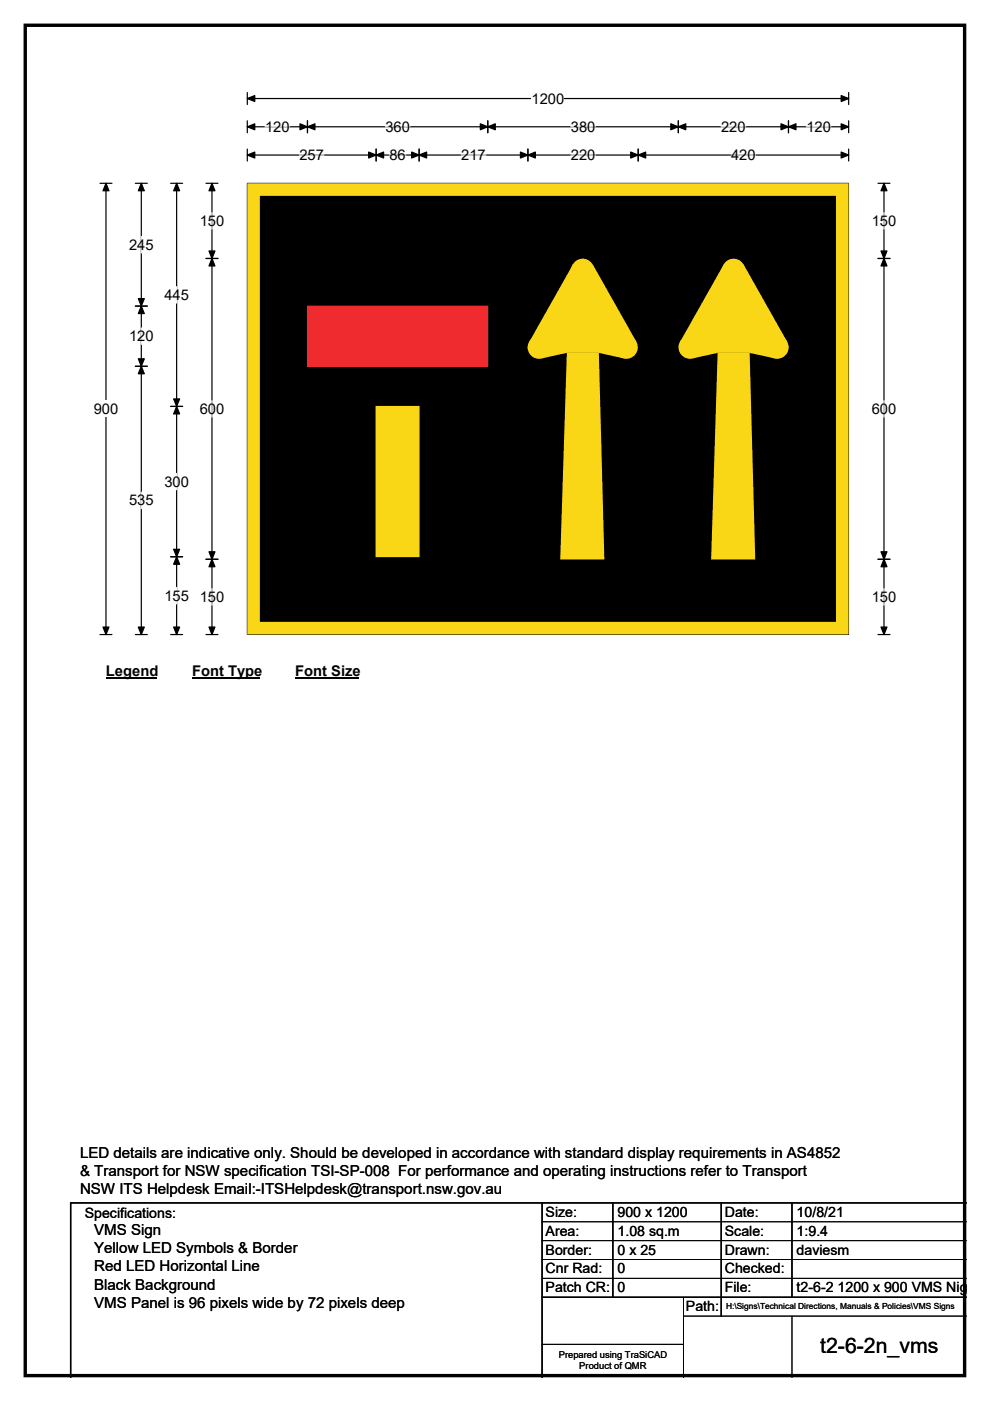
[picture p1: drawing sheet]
<svg xmlns="http://www.w3.org/2000/svg" width="210mm" height="297mm" viewBox="0 0 210 297" stroke-linecap="round" stroke-linejoin="round" font-family="sans-serif">
<path d="M5.4 5.4h199.2v286.3h-199.2z" fill="none" stroke="#000" stroke-width=".72"/>
<path d="M52.5 19.6v2.6M180 19.6v2.6M52.5 20.9h127.5" fill="none" stroke="#000" stroke-width=".25"/>
<path d="M52.5 20.9l1.5-.6v1.2zM178.4 20.3l1.6 .6-1.6 .6z" fill="#000" stroke="#000" stroke-width=".25"/>
<path d="M112.8 19.2h6.9v3.4h-6.9z" fill="#fff"/>
<g fill="none" stroke="#000" stroke-width=".25">
<path d="M21.2 38.9h2.5M22.5 38.9v95.6M52.5 26.9h127.5M52.5 25.6v2.6M52.5 31.6v2.5M52.5 32.9h127.5M65.2 25.6v2.6M79.8 31.6v2.5M88.9 31.6v2.5M103.5 25.6v2.6M112 31.6v2.5M135.4 31.6v2.5"/>
<path d="M143.9 25.6v2.6M167.2 25.6v2.6M180 25.6v2.6M180 31.6v2.5M21.2 134.5h2.5"/>
</g>
<g fill="#000" stroke="#000" stroke-width=".25">
<path d="M22.5 38.9l.6 1.5h-1.3zM52.5 26.9l1.5-.7v1.3zM52.5 32.9l1.5-.7v1.3zM65.2 26.9l1.6-.7v1.3zM63.6 26.2l1.6 .7-1.6 .6zM79.8 32.9l1.6-.7v1.3zM78.2 32.2l1.6 .7-1.6 .6zM87.3 32.2l1.6 .7-1.6 .6zM88.9 32.9l1.6-.7v1.3zM101.9 26.2l1.6 .7-1.6 .6zM103.5 26.9l1.6-.7v1.3zM110.4 32.2l1.6 .7-1.6 .6z"/>
<path d="M112 32.9l1.6-.7v1.3zM133.8 32.2l1.6 .7-1.6 .6zM135.4 32.9l1.5-.7v1.3zM142.3 26.2l1.6 .7-1.6 .6zM143.9 26.9l1.6-.7v1.3zM165.7 26.2l1.5 .7-1.5 .6zM167.2 26.9l1.6-.7v1.3zM178.4 26.2l1.6 .7-1.6 .6zM178.4 32.2l1.6 .7-1.6 .6zM21.8 132.9h1.3l-.6 1.6z"/>
</g>
<path d="M56.2 26.9h5.2M63.5 32.9h5.2M81.7 26.9h5.3M82.6 32.9h3.5M97.8 32.9h5.2M121.1 26.9h5.2M121.1 32.9h5.2M153 26.9h5.2M155.1 32.9h5.2M171 26.9h5.2" fill="none" stroke="#fff" stroke-width=".25"/>
<path d="M19.9 85h5.2v3.5h-5.2z" fill="#fff"/>
<g fill="none" stroke="#000" stroke-width=".25">
<path d="M28.7 38.9h2.5M30 38.9v95.6M36.2 38.9h2.5M37.5 38.9v95.6M43.7 38.9h2.5M45 38.9v95.6M186.2 38.9h2.6M187.5 38.9v95.6M43.7 54.8h2.5M186.2 54.8h2.6M28.7 64.9h2.5M28.7 77.7h2.5"/>
<path d="M36.2 86.2h2.5M36.2 118h2.5M43.7 118.6h2.5M186.2 118.6h2.6M28.7 134.5h2.5M36.2 134.5h2.5M43.7 134.5h2.5M186.2 134.5h2.6"/>
</g>
<g fill="#000" stroke="#000" stroke-width=".25">
<path d="M30 38.9l.6 1.5h-1.3zM37.5 38.9l.6 1.5h-1.3zM45 38.9l.6 1.5h-1.3zM187.5 38.9l.6 1.5h-1.2zM45 54.8l.6 1.6h-1.3zM44.3 53.2h1.3l-.6 1.6zM187.5 54.8l.6 1.6h-1.2zM186.9 53.2h1.2l-.6 1.6zM30 64.9l.6 1.6h-1.3zM29.3 76.1h1.3l-.6 1.6zM29.3 63.3h1.3l-.6 1.6zM30 77.7l.6 1.5h-1.3z"/>
<path d="M37.5 86.2l.6 1.6h-1.3zM36.8 84.6h1.3l-.6 1.6zM36.8 116.5h1.3l-.6 1.5zM37.5 118l.6 1.6h-1.3zM44.3 117h1.3l-.6 1.6zM45 118.6l.6 1.6h-1.3zM186.9 117h1.2l-.6 1.6zM187.5 118.6l.6 1.6h-1.2zM29.3 132.9h1.3l-.6 1.6zM36.8 132.9h1.3l-.6 1.6zM44.3 132.9h1.3l-.6 1.6zM186.9 132.9h1.2l-.6 1.6z"/>
</g>
<path d="M30 50.1v3.5M45 45.1v3.5M187.5 45.1v3.5M30 69.5v3.5M37.5 60.8v3.5M45 84.9v3.5M187.5 84.9v3.5M30 104.4v3.4M37.5 100.4v3.4M37.5 124.5v3.5M45 124.8v3.5M187.5 124.8v3.5" fill="none" stroke="#fff" stroke-width=".25"/>
<path d="M22.5 140.5h10.7v3.5h-10.7z" fill="#fff"/>
<path d="M22.5 143.8h10.7" fill="none" stroke="#000" stroke-width=".32"/>
<path d="M40.7 140.5h14.4v3.5h-14.4z" fill="#fff"/>
<path d="M40.7 143.8h14.4" fill="none" stroke="#000" stroke-width=".32"/>
<path d="M62.6 140.5h13.5v3.5h-13.5z" fill="#fff"/>
<path d="M62.6 143.8h13.5" fill="none" stroke="#000" stroke-width=".32"/>
<path d="M52.5 38.9h127.5v95.6h-127.5z" fill="#000"/>
<path d="M52.5 38.9h127.5v95.6h-127.5z" fill="none" stroke="#000" stroke-width=".21"/>
<path d="M53.8 40.2h124.8v93h-124.8z" fill="none" stroke="#fad716" stroke-width="2.7"/>
<g fill="#fad716">
<path d="M120.2 74.8h6.8l1.2 43.8h-9.4z"/>
<path d="M152.2 74.8h6.8l1.2 43.8h-9.4z"/>
<path d="M121.5 56.1h4.3l9.2 16.4-2.7 3.5-5.3-1.2h-6.8l-5.3 1.2-2.7-3.5z" fill-rule="evenodd"/>
<path d="M153.5 56.1h4.2l9.3 16.4-2.7 3.5-5.3-1.2h-6.8l-5.3 1.2-2.7-3.5z" fill-rule="evenodd"/>
<circle cx="132.8" cy="73.6" r="2.43"/>
<circle cx="123.6" cy="57.3" r="2.43"/>
<circle cx="114.3" cy="73.6" r="2.43"/>
<circle cx="164.8" cy="73.6" r="2.43"/>
<circle cx="155.6" cy="57.3" r="2.43"/>
<circle cx="146.3" cy="73.6" r="2.43"/>
</g>
<path d="M65.2 64.9h38.2v12.7h-38.2z" fill="#ef2b2f"/>
<path d="M65.2 64.9h38.2v12.7h-38.2z" fill="none" stroke="#ef2b2f" stroke-width=".21"/>
<path d="M79.8 86.2h9.1v31.8h-9.1z" fill="#fad716"/>
<path d="M79.8 86.2h9.1v31.8h-9.1z" fill="none" stroke="#fad716" stroke-width=".21"/>
<path d="M115 255v37M130 255v20M153 255v24M168 255v20M205 255h-190v37M115 275h90" fill="none" stroke="#000" stroke-width=".3"/>
<path d="M115 259h90M115 263h90M115 267h90M115 271h90M145 279h60M145 275v17M168 279v13M115 285h30" fill="none" stroke="#000" stroke-width=".21"/>
<text font-size="4.5" x="174" y="286.9">t2-6-2n_vms</text>
<g font-size="3.2">
<text x="17" y="245.4">LED details are indicative only. Should be developed in accordance with standard display requirements in AS4852</text>
<text x="17" y="249.3">&amp; Transport for NSW specification TSI-SP-008 For performance and operating instructions refer to Transport</text>
<text x="17" y="253.1">NSW ITS Helpdesk Email:-ITSHelpdesk@transport.nsw.gov.au</text>
<text x="20" y="261.9">VMS Sign</text>
<text x="20" y="265.7">Yellow LED Symbols &amp; Border</text>
<text x="20" y="269.6">Red LED Horizontal Line</text>
<text x="20" y="273.4">Black Background</text>
<text x="20" y="277.2">VMS Panel is 96 pixels wide by 72 pixels deep</text>
</g>
<g font-size="3.1">
<text x="112.8" y="21.9">1200</text>
<text x="56.2" y="27.9">120</text>
<text x="81.7" y="27.9">360</text>
<text x="121.1" y="27.9">380</text>
<text x="153" y="27.9">220</text>
<text x="171" y="27.9">120</text>
<text x="63.5" y="33.9">257</text>
<text x="82.6" y="33.9">86</text>
<text x="97.8" y="33.9">217</text>
<text x="121.1" y="33.9">220</text>
<text x="155.1" y="33.9">420</text>
<text x="42.4" y="47.9">150</text>
<text x="184.9" y="47.9">150</text>
<text x="27.4" y="52.9">245</text>
<text x="34.9" y="63.6">445</text>
<text x="27.4" y="72.3">120</text>
<text x="19.9" y="87.8">900</text>
<text x="42.4" y="87.7">600</text>
<text x="184.9" y="87.7">600</text>
<text x="27.4" y="107.1">535</text>
<text x="34.9" y="103.2">300</text>
<text x="34.9" y="127.3">155</text>
<text x="42.4" y="127.6">150</text>
<text x="184.9" y="127.6">150</text>
<text x="22.5" y="143.3">Legend</text>
<text x="40.7" y="143.3">Font Type</text>
<text x="62.6" y="143.3">Font Size</text>
</g>
<g font-size="3">
<text x="115.7" y="258">Size:</text>
<text x="131" y="258">900 x 1200</text>
<text x="153.7" y="258">Date:</text>
<text x="169" y="258">10/8/21</text>
<text x="18" y="258.2">Specifications:</text>
<text x="115.7" y="262">Area:</text>
<text x="131" y="262">1.08 sq.m</text>
<text x="153.7" y="262">Scale:</text>
<text x="169" y="262">1:9.4</text>
<text x="115.7" y="266">Border:</text>
<text x="115.7" y="270">Cnr Rad:</text>
<text x="131" y="266">0 x 25</text>
<text x="131" y="270">0</text>
<text x="153.7" y="266">Drawn:</text>
<text x="153.7" y="270">Checked:</text>
<text x="169" y="266">daviesm</text>
<text x="115.7" y="274">Patch CR:</text>
<text x="131" y="274">0</text>
<text x="153.7" y="274">File:</text>
<text x="169" y="274">t2-6-2 1200 x 900 VMS Nig</text>
<text x="145.5" y="278">Path:</text>
</g>
<g font-size="2">
<text x="118.5" y="287.8">Prepared using TraSiCAD</text>
<text x="122.9" y="290.2">Product of QMR</text>
</g>
<text font-size="1.8" x="154" y="277.5">H:\Signs\Technical Directions, Manuals &amp; Policies\VMS Signs</text>
</svg>
